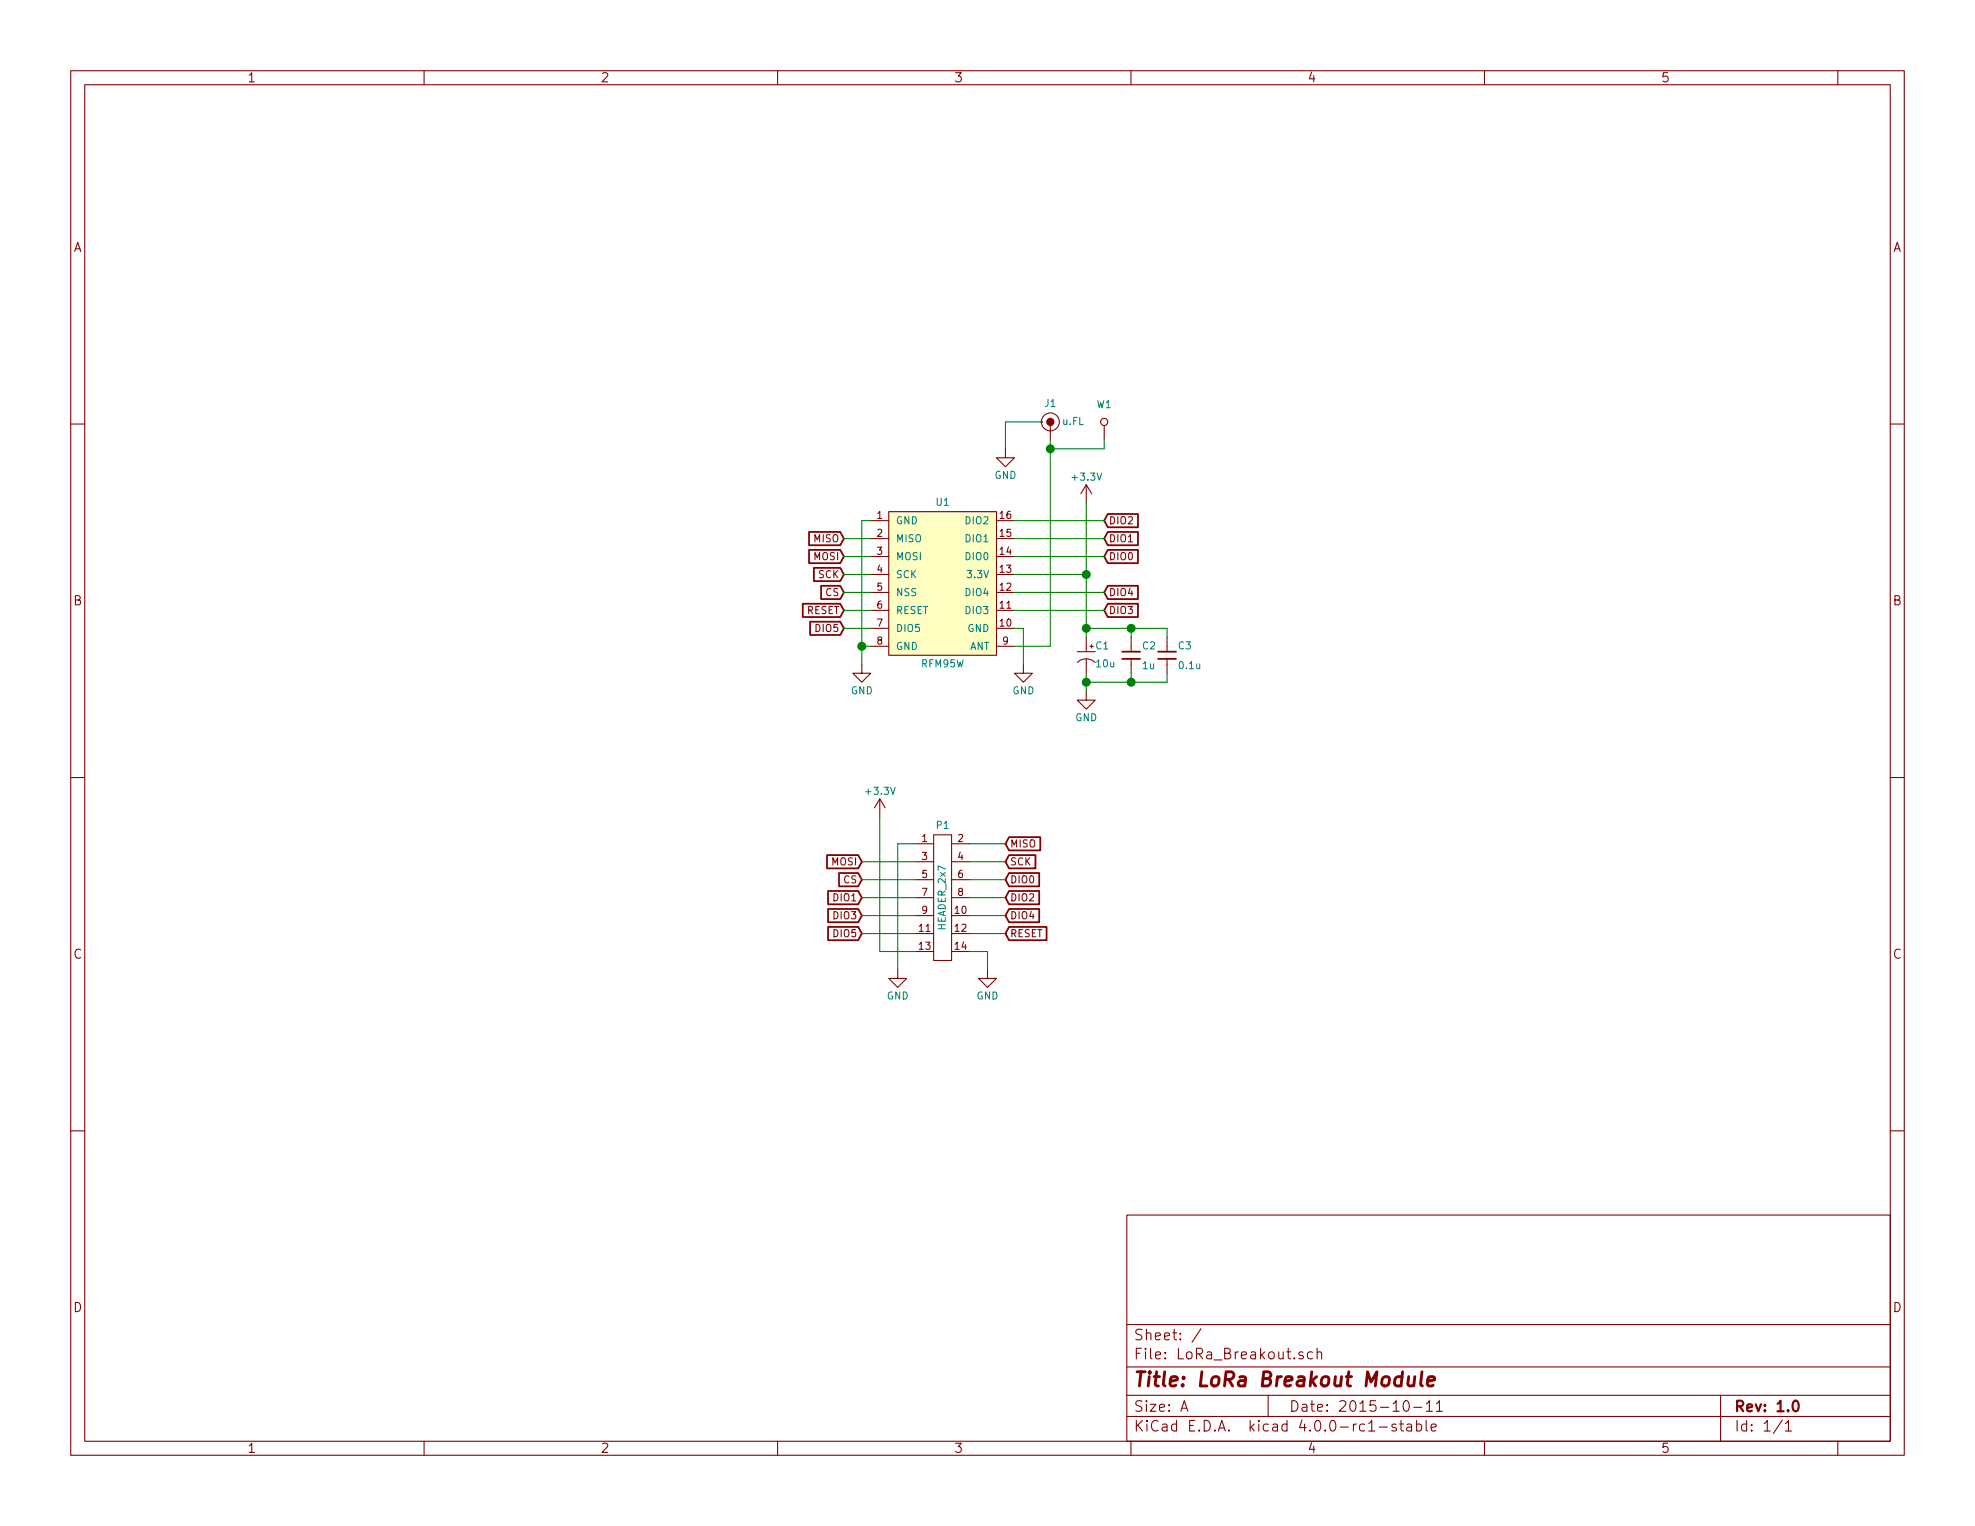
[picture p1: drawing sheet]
<svg xmlns="http://www.w3.org/2000/svg" width="279mm" height="216mm" viewBox="0 0 279 216" stroke-linecap="round" stroke-linejoin="round" font-family="sans-serif">
<g fill="none" stroke="#840000" stroke-width=".15">
<path d="M10 10h259.4v195.9h-259.4zM12 12h255.4v191.9h-255.4zM60 10v2M110 10v2M160 10v2M210 10v2M260 10v2M10 60h2M147.3 59.7h.1M148.6 59.7v2.5M267.4 60h2M123.2 73.7h2.5"/>
<path d="M123.2 76.2h2.5M123.2 78.7h2.5M125.7 72.4h15.3v20.3h-15.3zM141 73.7h2.5M141 76.2h2.5M141 78.7h2.5M142.2 63.5v1.3h1.3l-1.3 1.2-1.2-1.2h1.2M153.7 68.6l-.8 1.3M153.7 68.6v2.5M153.7 68.6l.7 1.3M156.2 60.2v2M121.9 94v1.3h1.3l-1.3 1.2-1.3-1.2h1.3"/>
<path d="M123.2 81.3h2.5M123.2 83.8h2.5M123.2 86.4h2.5M123.2 88.9h2.5M123.2 91.4h2.5M141 81.3h2.5M141 83.8h2.5M141 86.4h2.5M141 88.9h2.5M141 91.4h2.5M144.8 94v1.3h1.2l-1.2 1.2-1.3-1.2h1.3M152.4 93.7a1.84 1.84 0 0 1 2.5 0"/>
<path d="M152.4 92.2h2.5M153.7 97.8v1.3h1.2l-1.2 1.2-1.3-1.2h1.3M153.7 90.2v2M153.7 93.2v2.1M154.2 91.4h.5M154.4 91.2v.5M160 90.2v2M160 93.2v2.1M165.1 90.2v2M165.1 93.2v2.1M10 110h2M124.5 113l-.8 1.3"/>
<path d="M124.5 113v2.6M124.5 113l.7 1.3M129.5 119.4h2.6M132.1 118.1h2.5v17.8h-2.5zM134.6 119.4h2.6M267.4 110h2M127 137.2v1.2h1.3l-1.3 1.3-1.3-1.3h1.3M129.5 121.9h2.6M129.5 124.5h2.6M129.5 127h2.6M129.5 129.5h2.6M129.5 132.1h2.6"/>
<path d="M129.5 134.6h2.6M134.6 121.9h2.6M134.6 124.5h2.6M134.6 127h2.6M134.6 129.5h2.6M134.6 132.1h2.6M134.6 134.6h2.6M139.7 137.2v1.2h1.3l-1.3 1.3-1.3-1.3h1.3M10 160h2M267.4 160h2M159.4 171.9h108v32h-108zM159.4 197.4h108"/>
<path d="M159.4 193.4h108M159.4 187.4h108M167.1 199.7l.4-1.5 .5 1.5M167.2 199.2h.7M169.9 188l-1.3 1.9M179.4 197.4v3M184.3 191.3a.37 .37 0 0 0-.6 .2 .54 .54 0 0 0 .6 .3l.1 .2-.1 .2-.1 .1-.5-.1M185.7 191.3h-.5l-.2 .2v.6l.2 .2 .5-.1M186.3 191.4a.38 .38 0 0 1 .7 .1v.8M186.3 190.8v1.5M198.7 198.3a.35 .35 0 0 1 .3-.1 .35 .35 0 0 1 .3 .3 .77 .77 0 0 1-.4 1.2 .9 .9 0 0 1-.2-1.4zM200 199.1h1.1"/>
<path d="M201.8 198.6l.4-.4v1.5M201.8 199.7h.8M203.2 198.6l.4-.4v1.5M203.2 199.7h.9M243.4 197.4v6.5M60 203.9v2M110 203.9v2M159.4 200.4h108M160 203.9v2M193.6 202.5h.9M195.1 201.9h1.2M197.5 201.5a.37 .37 0 0 0-.6 .2v.1a.54 .54 0 0 0 .6 .2l.1 .2-.1 .2-.2 .1-.4-.1"/>
<path d="M198 201.5h.6M198.2 201v1.3l.2 .2h.2M199.1 201.5h.1h.4l.1 1M199.7 201.8l-.5 .1-.2 .2 .1 .3 .1 .1 .5-.1M200.4 201.5a.48 .48 0 0 1 .6 .1l.1 .2-.1 .5a.48 .48 0 0 1-.6 .1M200.4 201v1.5M201.8 201v1.3l.2 .2M202.5 202l.7-.2-.1-.3h-.4l-.2 .2v.7l.2 .1 .4-.1M210 203.9v2M252.1 200.9l-1.2 1.9M252.6 201.4l.4-.4v1.5M252.6 202.5h.8"/>
<path d="M260 203.9v2"/>
<circle cx="148.6" cy="59.7" r="1.27"/>
<circle cx="156.2" cy="59.7" r=".51"/>
</g>
<path d="M253.7 198.3a.35 .35 0 0 1 .4-.1 .35 .35 0 0 1 .3 .3 .77 .77 0 0 1-.5 1.2 .9 .9 0 0 1-.2-1.4z" fill="none" stroke="#840000" stroke-width=".3"/>
<path d="M199.3 194.8l-.1 1v.2a.56 .56 0 0 0 .8-.1M200.2 194.8l-.2 1.3M201.2 194.1l-.2 1.7 .2 .3M202 195.4l.9-.2v-.4h-.6l-.3 .2-.1 .8 .1 .2 .2 .1 .5-.1" fill="none" stroke="#840000" stroke-width=".41"/>
<path d="M125.7 72.4h15.3v20.3h-15.3z" fill="#ffffc2" stroke="#ffffc2" stroke-width=".14"/>
<g fill="none" stroke="#840000" stroke-width=".25">
<path d="M114.5 75.3h4.4l.5 .9-.5 .9h-4.4zM114.5 77.8h4.4l.5 .9-.5 1h-4.4zM156.7 72.7h4.3v1.9h-4.3l-.5-.9zM156.7 75.3h4.3v1.8h-4.3l-.5-.9zM156.7 77.8h4.3v1.9h-4.3l-.5-1zM113.6 85.4h5.3l.5 1-.5 .9h-5.3zM114.6 88h4.3l.5 .9-.5 .9h-4.3zM115.1 80.3h3.8l.5 1-.5 .9h-3.8zM116.2 82.9h2.7l.5 .9-.5 1h-2.7zM156.7 82.9h4.3v1.9h-4.3l-.5-1zM156.7 85.4h4.3v1.9h-4.3l-.5-.9zM158.7 93.2h2.6"/>
<path d="M158.7 92.2h2.6M163.8 93.2h2.6M163.8 92.2h2.6M142.7 118.4h4.5v1.9h-4.5l-.5-.9zM117 121h4.4l.5 .9-.5 1h-4.4zM117.1 131.1h4.3l.5 1-.5 .9h-4.3zM117.1 126.1h4.3l.5 .9-.5 .9h-4.3zM117.1 128.6h4.3l.5 .9-.5 1h-4.3zM118.7 123.5h2.7l.5 1-.5 .9h-2.7zM142.7 121h3.8v1.9h-3.8l-.5-1zM142.7 131.1h5.4v1.9h-5.4l-.5-.9zM142.7 126.1h4.3v1.8h-4.3l-.5-.9z"/>
<path d="M142.7 123.5h4.3v1.9h-4.3l-.5-.9zM142.7 128.6h4.3v1.9h-4.3l-.5-1z"/>
</g>
<circle cx="148.6" cy="59.7" r=".51" fill="#840000" stroke="#840000" stroke-width=".15"/>
<g fill="none" stroke="#008400" stroke-width=".15">
<path d="M147.3 59.7h-5.1v3.8M119.4 76.2h3.8M119.4 78.7h3.8M123.2 73.7h-1.3v20.3M143.5 73.7h12.7M143.5 76.2h12.7M143.5 78.7h12.7M148.6 62.2v29.2h-5.1M153.7 71.1v19.1M156.2 62.2v1.3h-7.6M119.4 88.9h3.8M119.4 81.3h3.8"/>
<path d="M119.4 83.8h3.8M119.4 86.4h3.8M121.9 91.4h1.3M143.5 88.9h1.3v5.1M143.5 81.3h10.2M143.5 83.8h12.7M143.5 86.4h12.7M153.7 88.9h11.4v1.3M153.7 95.3v2.5M160 88.9v1.3M160 95.3v1.2M165.1 95.3v1.2h-11.4"/>
<path d="M124.5 115.6v19h5M129.5 119.4h-2.5v17.8M137.2 119.4h5M121.9 132.1h7.6M121.9 129.5h7.6M121.9 127h7.6M121.9 121.9h7.6M121.9 124.5h7.6M137.2 132.1h5M137.2 129.5h5M137.2 127h5M137.2 121.9h5"/>
<path d="M137.2 124.5h5M137.2 134.6h2.5v2.6"/>
</g>
<g fill="#008400" stroke="#008400" stroke-width=".25">
<circle cx="121.9" cy="91.4" r=".51"/>
<circle cx="153.7" cy="81.3" r=".51"/>
<circle cx="153.7" cy="88.9" r=".51"/>
<circle cx="153.7" cy="96.5" r=".51"/>
<circle cx="160" cy="96.5" r=".51"/>
<circle cx="160" cy="88.9" r=".51"/>
<circle cx="148.6" cy="63.5" r=".51"/>
</g>
<text font-size="2.8" fill="#840000" x="160.4" y="196.2">Title: LoRa Breakout Module</text>
<g font-size="2.1" fill="#840000">
<text x="160.4" y="189.6">Sheet: /</text>
<text x="160.4" y="192.3">File: LoRa_Breakout.sch</text>
<text x="160.4" y="202.5">KiCad E.D.A. kicad 4.0.0-rc1-stable</text>
<text x="160.4" y="199.7">Size: A</text>
<text x="182.4" y="199.7">Date: 2015-10-11</text>
<text x="245.4" y="199.7">Rev: 1.0</text>
<text x="245.4" y="202.5">Id: 1/1</text>
</g>
<g font-size="1.8" fill="#840000">
<text x="35" y="11.6">1</text>
<text x="85" y="11.6">2</text>
<text x="135" y="11.6">3</text>
<text x="185" y="11.6">4</text>
<text x="235" y="11.6">5</text>
<text x="10.4" y="35.6">A</text>
<text x="267.8" y="35.6">A</text>
<text x="10.4" y="85.6">B</text>
<text x="267.8" y="85.6">B</text>
<text x="10.4" y="135.6">C</text>
<text x="267.8" y="135.6">C</text>
<text x="10.4" y="185.6">D</text>
<text x="267.8" y="185.6">D</text>
<text x="35" y="205.5">1</text>
<text x="85" y="205.5">2</text>
<text x="135" y="205.5">3</text>
<text x="185" y="205.5">4</text>
<text x="235" y="205.5">5</text>
</g>
<g font-size="1.4" fill="#008484">
<text x="147.8" y="57.6">J1</text>
<text x="155.1" y="57.7">W1</text>
<text x="150.3" y="60.1">u.FL</text>
<text x="132.5" y="71.6">U1</text>
<text x="140.7" y="67.7">GND</text>
<text x="151.8" y="68">+3.3V</text>
<text x="126.7" y="74.2">GND</text>
<text x="126.7" y="76.7">MISO</text>
<text x="136.7" y="76.7">DIO1</text>
<text x="136.7" y="74.2">DIO2</text>
<text x="126.7" y="79.2">MOSI</text>
<text x="126.7" y="81.8">SCK</text>
<text x="136.7" y="79.2">DIO0</text>
<text x="137" y="81.8">3.3V</text>
<text x="126.7" y="84.3">NSS</text>
<text x="126.7" y="86.9">RESET</text>
<text x="126.7" y="89.4">DIO5</text>
<text x="136.7" y="86.9">DIO3</text>
<text x="136.7" y="84.3">DIO4</text>
<text x="136.8" y="89.4">GND</text>
<text x="126.7" y="91.9">GND</text>
<text x="130.4" y="94.4">RFM95W</text>
<text x="137.1" y="91.9">ANT</text>
<text x="155" y="91.9">C1</text>
<text x="155.1" y="94.4">10u</text>
<text x="161.6" y="91.9">C2</text>
<text x="161.7" y="94.7">1u</text>
<text x="166.7" y="91.9">C3</text>
<text x="166.9" y="94.7">0.1u</text>
<text x="120.3" y="98.2">GND</text>
<text x="143.2" y="98.2">GND</text>
<text x="152.1" y="102">GND</text>
<text x="122.6" y="112.4">+3.3V</text>
<text x="132.5" y="117.3">P1</text>
<text x="133.8" y="131.5" transform="rotate(-90 133.8 131.5)">HEADER_2x7</text>
<text x="125.4" y="141.4">GND</text>
<text x="138.1" y="141.4">GND</text>
</g>
<g font-size="1.4" fill="#840000">
<text x="115.1" y="76.7">MISO</text>
<text x="124.1" y="73.4">1</text>
<text x="124.1" y="75.9">2</text>
<text x="141.5" y="75.9">15</text>
<text x="141.5" y="73.4">16</text>
<text x="156.9" y="74.2">DIO2</text>
<text x="156.9" y="76.7">DIO1</text>
<text x="115.1" y="79.2">MOSI</text>
<text x="115.7" y="81.8">SCK</text>
<text x="124.1" y="78.5">3</text>
<text x="124.1" y="81">4</text>
<text x="124.1" y="83.6">5</text>
<text x="141.5" y="83.6">12</text>
<text x="141.5" y="81">13</text>
<text x="141.5" y="78.5">14</text>
<text x="156.9" y="79.2">DIO0</text>
<text x="114" y="86.9">RESET</text>
<text x="115.4" y="89.4">DIO5</text>
<text x="116.8" y="84.3">CS</text>
<text x="124.1" y="86.1">6</text>
<text x="124.1" y="88.6">7</text>
<text x="141.5" y="88.6">10</text>
<text x="141.5" y="86.1">11</text>
<text x="156.9" y="84.3">DIO4</text>
<text x="156.9" y="86.9">DIO3</text>
<text x="124.1" y="91.2">8</text>
<text x="141.9" y="91.2">9</text>
<text x="130.4" y="119.1">1</text>
<text x="135.5" y="119.1">2</text>
<text x="142.9" y="119.9">MISO</text>
<text x="117.7" y="122.4">MOSI</text>
<text x="119.3" y="125">CS</text>
<text x="130.4" y="121.7">3</text>
<text x="130.4" y="124.2">5</text>
<text x="135.5" y="121.7">4</text>
<text x="135.5" y="124.2">6</text>
<text x="142.9" y="122.4">SCK</text>
<text x="142.9" y="125">DIO0</text>
<text x="118" y="127.5">DIO1</text>
<text x="118" y="130">DIO3</text>
<text x="130" y="131.8">11</text>
<text x="130.4" y="126.7">7</text>
<text x="130.4" y="129.3">9</text>
<text x="135.1" y="129.3">10</text>
<text x="135.1" y="131.8">12</text>
<text x="135.5" y="126.7">8</text>
<text x="142.9" y="127.5">DIO2</text>
<text x="142.9" y="130">DIO4</text>
<text x="118" y="132.6">DIO5</text>
<text x="130" y="134.4">13</text>
<text x="135.1" y="134.4">14</text>
<text x="142.9" y="132.6">RESET</text>
</g>
</svg>
